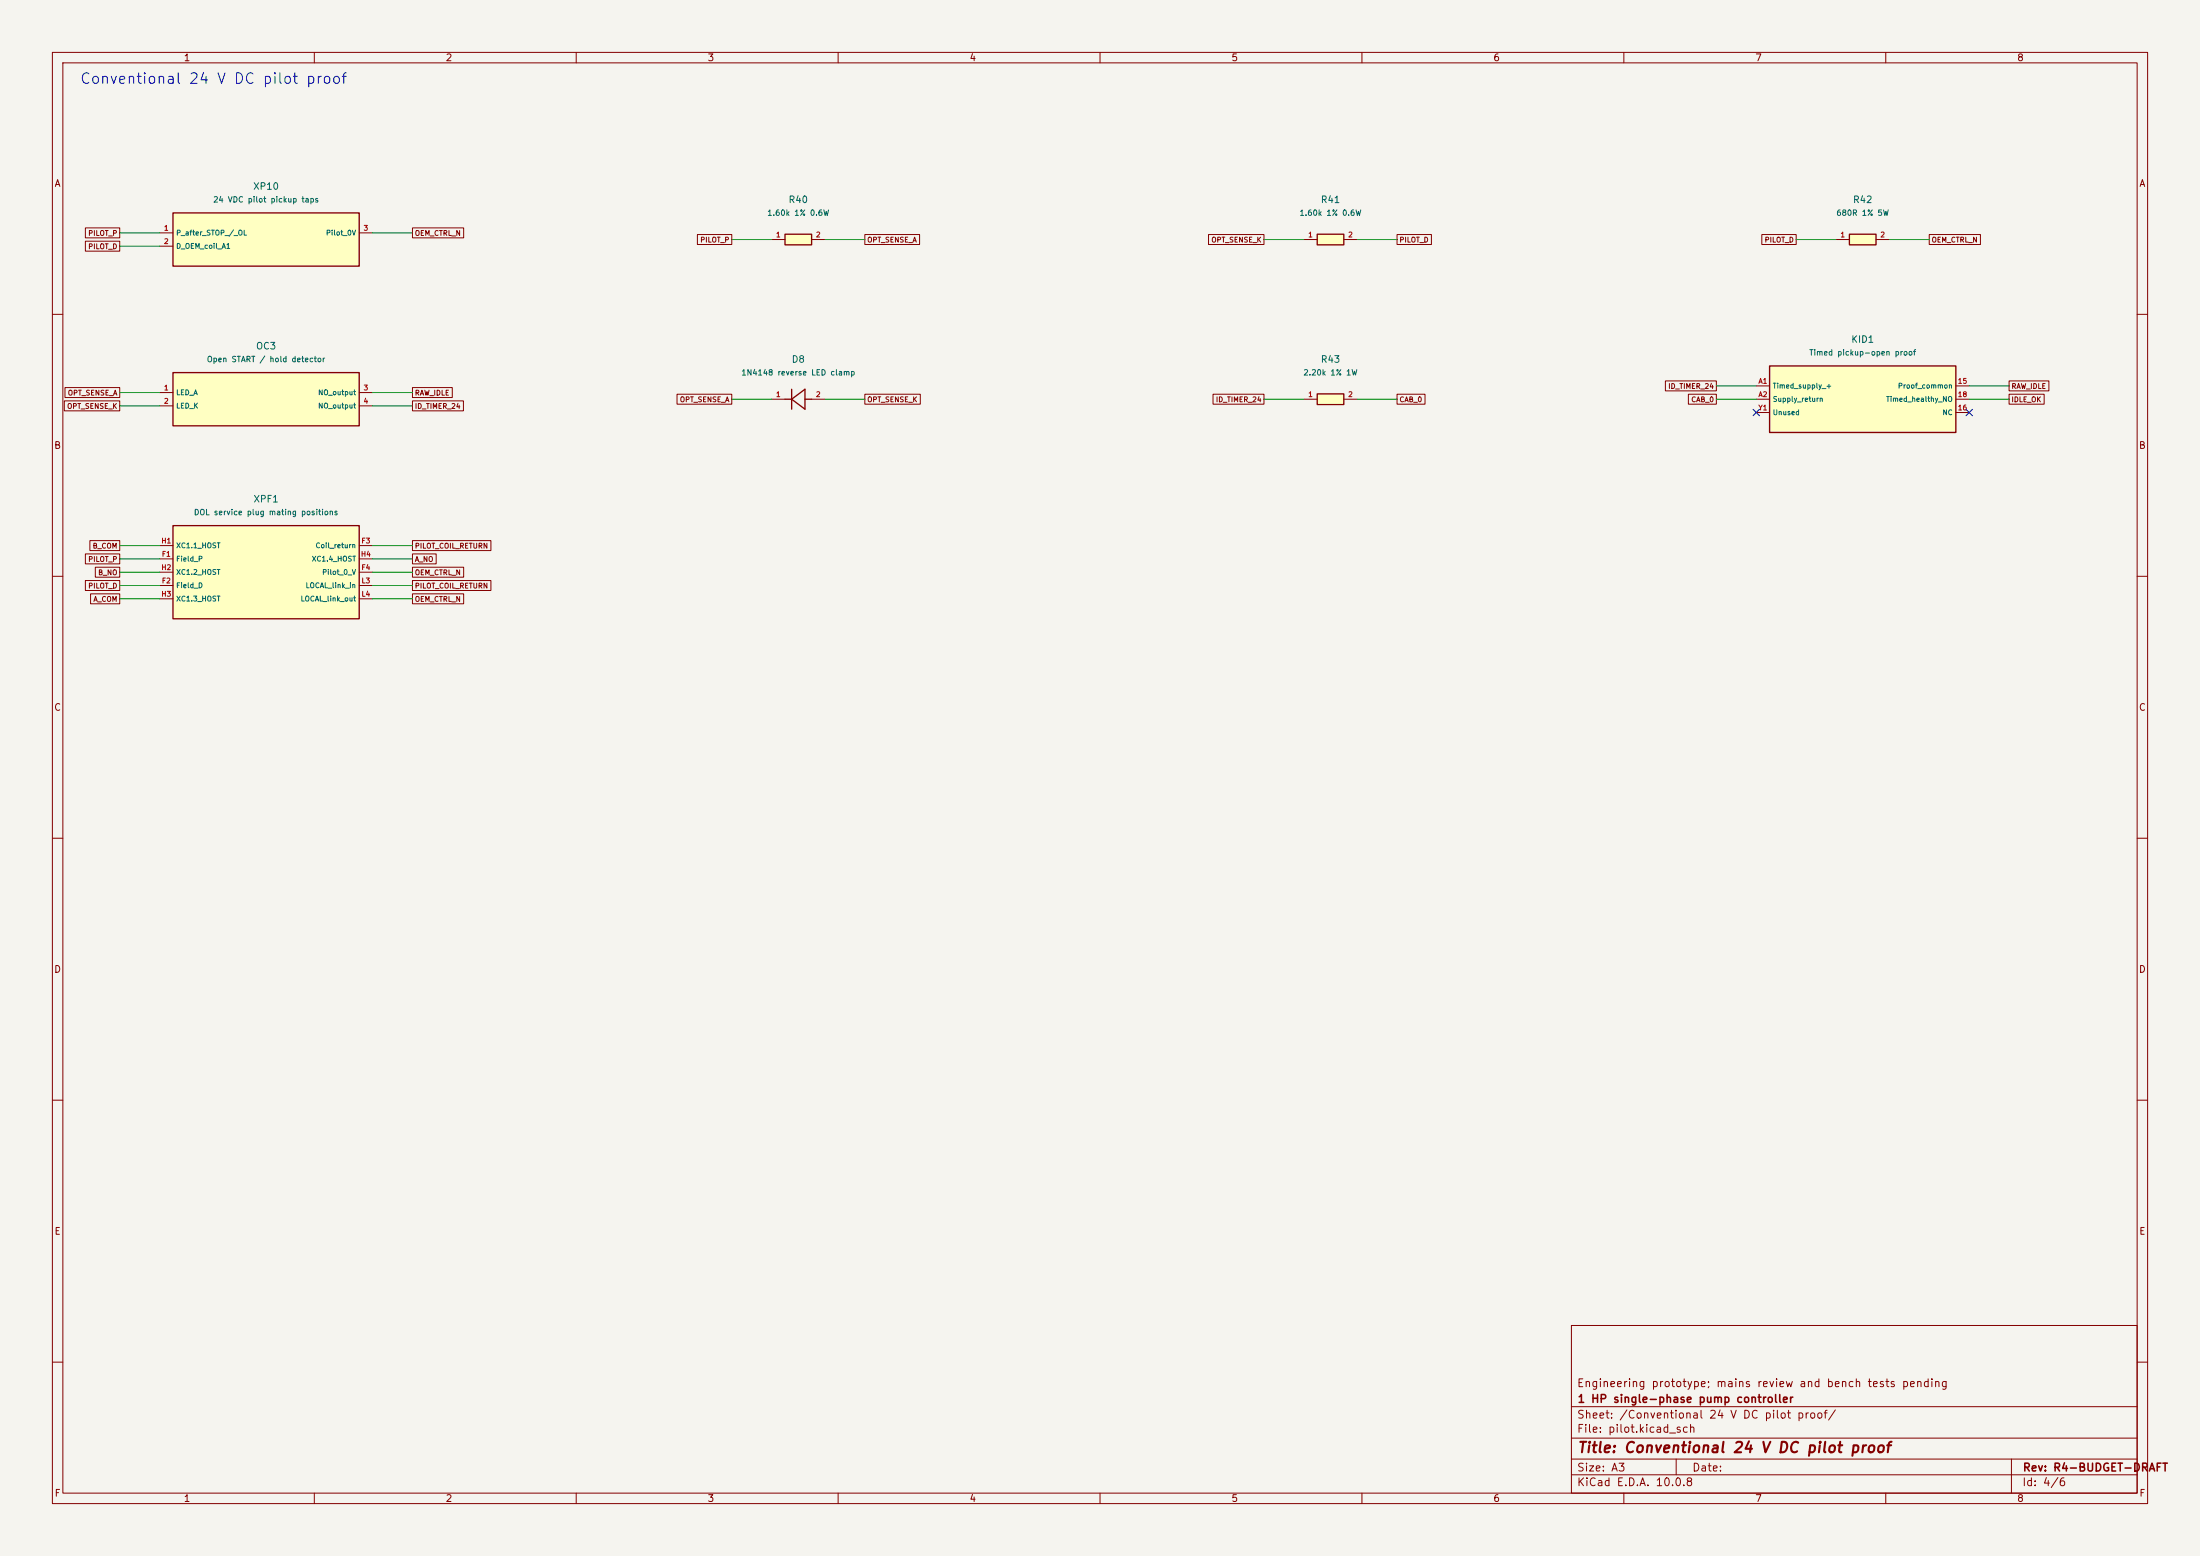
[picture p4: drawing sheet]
(kicad_sch (version 20250114) (generator "eeschema") (generator_version "9.0")
(paper "A3")
(title_block (title "Conventional 24 V DC pilot proof") (rev "R4-BUDGET-DRAFT") (company "1 HP single-phase pump controller") (comment 1 "Engineering prototype; mains review and bench tests pending"))
(lib_symbols
(symbol "Pump:XP10"
(pin_names (offset 0.508))
(exclude_from_sim no)
(in_bom yes)
(on_board yes)
(property "Reference" "XP10" (at 0 10.16 0) (effects (font (size 1 1))))
(property "Value" "24 VDC pilot pickup taps" (at 0 7.62 0) (effects (font (size 1 1))))
(property "Footprint" "" (at 0 0 0) (effects (font (size 1 1)) (hide yes)))
(property "Datasheet" "" (at 0 0 0) (effects (font (size 1 1)) (hide yes)))
(property "Description" "KS1/KS2 interrupt the motor feeder. The SELV pilot stays powered. Only for the verified 24 V DC pilot profile." (at 0 0 0) (effects (font (size 1 1)) (hide yes)))
(symbol "XP10_0_1" (rectangle (start -17.78 5.08) (end 17.78 -5.08) (stroke (width 0.254) (type default)) (fill (type background))))
(symbol "XP10_1_1" (pin passive line (at -20.32 1.27 0) (length 2.54) (name "P after STOP / OL" (effects (font (size 0.95 0.95)))) (number "1" (effects (font (size 0.95 0.95))))) (pin passive line (at -20.32 -1.27 0) (length 2.54) (name "D OEM coil A1" (effects (font (size 0.95 0.95)))) (number "2" (effects (font (size 0.95 0.95))))) (pin passive line (at 20.32 1.27 180) (length 2.54) (name "Pilot 0V" (effects (font (size 0.95 0.95)))) (number "3" (effects (font (size 0.95 0.95)))))))
(symbol "Pump:R40"
(pin_names (offset 0.508))
(exclude_from_sim no)
(in_bom yes)
(on_board yes)
(property "Reference" "R40" (at 0 7.62 0) (effects (font (size 1 1))))
(property "Value" "1.60k 1% 0.6W" (at 0 5.08 0) (effects (font (size 1 1))))
(property "Footprint" "" (at 0 0 0) (effects (font (size 1 1)) (hide yes)))
(property "Datasheet" "" (at 0 0 0) (effects (font (size 1 1)) (hide yes)))
(property "Description" "24 V pilot field adapter." (at 0 0 0) (effects (font (size 1 1)) (hide yes)))
(symbol "R40_0_1" (rectangle (start -2.54 1.016) (end 2.54 -1.016) (stroke (width 0.254) (type default)) (fill (type background))))
(symbol "R40_1_1" (pin passive line (at -5.08 0 0) (length 2.54) (name "~" (effects (font (size 0.95 0.95)))) (number "1" (effects (font (size 0.95 0.95))))) (pin passive line (at 5.08 0 180) (length 2.54) (name "~" (effects (font (size 0.95 0.95)))) (number "2" (effects (font (size 0.95 0.95)))))))
(symbol "Pump:R41"
(pin_names (offset 0.508))
(exclude_from_sim no)
(in_bom yes)
(on_board yes)
(property "Reference" "R41" (at 0 7.62 0) (effects (font (size 1 1))))
(property "Value" "1.60k 1% 0.6W" (at 0 5.08 0) (effects (font (size 1 1))))
(property "Footprint" "" (at 0 0 0) (effects (font (size 1 1)) (hide yes)))
(property "Datasheet" "" (at 0 0 0) (effects (font (size 1 1)) (hide yes)))
(property "Description" "24 V pilot field adapter." (at 0 0 0) (effects (font (size 1 1)) (hide yes)))
(symbol "R41_0_1" (rectangle (start -2.54 1.016) (end 2.54 -1.016) (stroke (width 0.254) (type default)) (fill (type background))))
(symbol "R41_1_1" (pin passive line (at -5.08 0 0) (length 2.54) (name "~" (effects (font (size 0.95 0.95)))) (number "1" (effects (font (size 0.95 0.95))))) (pin passive line (at 5.08 0 180) (length 2.54) (name "~" (effects (font (size 0.95 0.95)))) (number "2" (effects (font (size 0.95 0.95)))))))
(symbol "Pump:R42"
(pin_names (offset 0.508))
(exclude_from_sim no)
(in_bom yes)
(on_board yes)
(property "Reference" "R42" (at 0 7.62 0) (effects (font (size 1 1))))
(property "Value" "680R 1% 5W" (at 0 5.08 0) (effects (font (size 1 1))))
(property "Footprint" "" (at 0 0 0) (effects (font (size 1 1)) (hide yes)))
(property "Datasheet" "" (at 0 0 0) (effects (font (size 1 1)) (hide yes)))
(property "Description" "24 V pilot field adapter." (at 0 0 0) (effects (font (size 1 1)) (hide yes)))
(symbol "R42_0_1" (rectangle (start -2.54 1.016) (end 2.54 -1.016) (stroke (width 0.254) (type default)) (fill (type background))))
(symbol "R42_1_1" (pin passive line (at -5.08 0 0) (length 2.54) (name "~" (effects (font (size 0.95 0.95)))) (number "1" (effects (font (size 0.95 0.95))))) (pin passive line (at 5.08 0 180) (length 2.54) (name "~" (effects (font (size 0.95 0.95)))) (number "2" (effects (font (size 0.95 0.95)))))))
(symbol "Pump:OC3"
(pin_names (offset 0.508))
(exclude_from_sim no)
(in_bom yes)
(on_board yes)
(property "Reference" "OC3" (at 0 10.16 0) (effects (font (size 1 1))))
(property "Value" "Open START / hold detector" (at 0 7.62 0) (effects (font (size 1 1))))
(property "Footprint" "" (at 0 0 0) (effects (font (size 1 1)) (hide yes)))
(property "Datasheet" "https://industry.panasonic.com/ap/en/products/control/relay/photomos/number/aqy212eh" (at 0 0 0) (effects (font (size 1 1)) (hide yes)))
(property "Description" "Detect open pickup path. The separate RAW_IDLE proof chain supplies the timer only through OC3." (at 0 0 0) (effects (font (size 1 1)) (hide yes)))
(symbol "OC3_0_1" (rectangle (start -17.78 5.08) (end 17.78 -5.08) (stroke (width 0.254) (type default)) (fill (type background))))
(symbol "OC3_1_1" (pin passive line (at -20.32 1.27 0) (length 2.54) (name "LED A" (effects (font (size 0.95 0.95)))) (number "1" (effects (font (size 0.95 0.95))))) (pin passive line (at -20.32 -1.27 0) (length 2.54) (name "LED K" (effects (font (size 0.95 0.95)))) (number "2" (effects (font (size 0.95 0.95))))) (pin passive line (at 20.32 1.27 180) (length 2.54) (name "NO output" (effects (font (size 0.95 0.95)))) (number "3" (effects (font (size 0.95 0.95))))) (pin passive line (at 20.32 -1.27 180) (length 2.54) (name "NO output" (effects (font (size 0.95 0.95)))) (number "4" (effects (font (size 0.95 0.95)))))))
(symbol "Pump:D8"
(pin_names (offset 0.508))
(exclude_from_sim no)
(in_bom yes)
(on_board yes)
(property "Reference" "D8" (at 0 7.62 0) (effects (font (size 1 1))))
(property "Value" "1N4148 reverse LED clamp" (at 0 5.08 0) (effects (font (size 1 1))))
(property "Footprint" "" (at 0 0 0) (effects (font (size 1 1)) (hide yes)))
(property "Datasheet" "" (at 0 0 0) (effects (font (size 1 1)) (hide yes)))
(property "Description" "Reverse protection across OC3 LED, band to pin 1." (at 0 0 0) (effects (font (size 1 1)) (hide yes)))
(symbol "D8_0_1" (polyline (pts (xy -1.27 -1.9) (xy -1.27 1.9)) (stroke (width 0.254) (type default)) (fill (type none))) (polyline (pts (xy -1.27 0) (xy 1.27 -1.9)) (stroke (width 0.254) (type default)) (fill (type none))) (polyline (pts (xy 1.27 -1.9) (xy 1.27 1.9)) (stroke (width 0.254) (type default)) (fill (type none))) (polyline (pts (xy 1.27 1.9) (xy -1.27 0)) (stroke (width 0.254) (type default)) (fill (type none))) (polyline (pts (xy -2.54 0) (xy -1.27 0)) (stroke (width 0.254) (type default)) (fill (type none))) (polyline (pts (xy 1.27 0) (xy 2.54 0)) (stroke (width 0.254) (type default)) (fill (type none))))
(symbol "D8_1_1" (pin passive line (at -5.08 0 0) (length 2.54) (name "~" (effects (font (size 0.95 0.95)))) (number "1" (effects (font (size 0.95 0.95))))) (pin passive line (at 5.08 0 180) (length 2.54) (name "~" (effects (font (size 0.95 0.95)))) (number "2" (effects (font (size 0.95 0.95)))))))
(symbol "Pump:R43"
(pin_names (offset 0.508))
(exclude_from_sim no)
(in_bom yes)
(on_board yes)
(property "Reference" "R43" (at 0 7.62 0) (effects (font (size 1 1))))
(property "Value" "2.20k 1% 1W" (at 0 5.08 0) (effects (font (size 1 1))))
(property "Footprint" "" (at 0 0 0) (effects (font (size 1 1)) (hide yes)))
(property "Datasheet" "" (at 0 0 0) (effects (font (size 1 1)) (hide yes)))
(property "Description" "24 V pilot field adapter." (at 0 0 0) (effects (font (size 1 1)) (hide yes)))
(symbol "R43_0_1" (rectangle (start -2.54 1.016) (end 2.54 -1.016) (stroke (width 0.254) (type default)) (fill (type background))))
(symbol "R43_1_1" (pin passive line (at -5.08 0 0) (length 2.54) (name "~" (effects (font (size 0.95 0.95)))) (number "1" (effects (font (size 0.95 0.95))))) (pin passive line (at 5.08 0 180) (length 2.54) (name "~" (effects (font (size 0.95 0.95)))) (number "2" (effects (font (size 0.95 0.95)))))))
(symbol "Pump:KID1"
(pin_names (offset 0.508))
(exclude_from_sim no)
(in_bom yes)
(on_board yes)
(property "Reference" "KID1" (at 0 11.43 0) (effects (font (size 1 1))))
(property "Value" "Timed pickup-open proof" (at 0 8.89 0) (effects (font (size 1 1))))
(property "Footprint" "" (at 0 0 0) (effects (font (size 1 1)) (hide yes)))
(property "Datasheet" "https://iportal.se.com/Contents/docs/SQD-RE17RAMU.PDF" (at 0 0 0) (effects (font (size 1 1)) (hide yes)))
(property "Description" "Power-on delay mode A, no pause. Engineering setting 1 s. Check reset time, timer tolerance and actual command release/pickup." (at 0 0 0) (effects (font (size 1 1)) (hide yes)))
(symbol "KID1_0_1" (rectangle (start -17.78 6.35) (end 17.78 -6.35) (stroke (width 0.254) (type default)) (fill (type background))))
(symbol "KID1_1_1" (pin passive line (at -20.32 2.54 0) (length 2.54) (name "Timed supply +" (effects (font (size 0.95 0.95)))) (number "A1" (effects (font (size 0.95 0.95))))) (pin passive line (at -20.32 0 0) (length 2.54) (name "Supply return" (effects (font (size 0.95 0.95)))) (number "A2" (effects (font (size 0.95 0.95))))) (pin passive line (at -20.32 -2.54 0) (length 2.54) (name "Unused" (effects (font (size 0.95 0.95)))) (number "Y1" (effects (font (size 0.95 0.95))))) (pin passive line (at 20.32 2.54 180) (length 2.54) (name "Proof common" (effects (font (size 0.95 0.95)))) (number "15" (effects (font (size 0.95 0.95))))) (pin passive line (at 20.32 0 180) (length 2.54) (name "Timed healthy NO" (effects (font (size 0.95 0.95)))) (number "18" (effects (font (size 0.95 0.95))))) (pin passive line (at 20.32 -2.54 180) (length 2.54) (name "NC" (effects (font (size 0.95 0.95)))) (number "16" (effects (font (size 0.95 0.95)))))))
(symbol "Pump:XPF1"
(pin_names (offset 0.508))
(exclude_from_sim no)
(in_bom yes)
(on_board yes)
(property "Reference" "XPF1" (at 0 13.97 0) (effects (font (size 1 1))))
(property "Value" "DOL service plug mating positions" (at 0 11.43 0) (effects (font (size 1 1))))
(property "Footprint" "" (at 0 0 0) (effects (font (size 1 1)) (hide yes)))
(property "Datasheet" "" (at 0 0 0) (effects (font (size 1 1)) (hide yes)))
(property "Description" "Functional view of the XC1 inserts, not an additional device. HOST connects H1-F1 through H4-F4. LOCAL connects only L3-L4. All are open during transfer." (at 0 0 0) (effects (font (size 1 1)) (hide yes)))
(symbol "XPF1_0_1" (rectangle (start -17.78 8.89) (end 17.78 -8.89) (stroke (width 0.254) (type default)) (fill (type background))))
(symbol "XPF1_1_1" (pin passive line (at -20.32 5.08 0) (length 2.54) (name "XC1.1 HOST" (effects (font (size 0.95 0.95)))) (number "H1" (effects (font (size 0.95 0.95))))) (pin passive line (at -20.32 2.54 0) (length 2.54) (name "Field P" (effects (font (size 0.95 0.95)))) (number "F1" (effects (font (size 0.95 0.95))))) (pin passive line (at -20.32 0 0) (length 2.54) (name "XC1.2 HOST" (effects (font (size 0.95 0.95)))) (number "H2" (effects (font (size 0.95 0.95))))) (pin passive line (at -20.32 -2.54 0) (length 2.54) (name "Field D" (effects (font (size 0.95 0.95)))) (number "F2" (effects (font (size 0.95 0.95))))) (pin passive line (at -20.32 -5.08 0) (length 2.54) (name "XC1.3 HOST" (effects (font (size 0.95 0.95)))) (number "H3" (effects (font (size 0.95 0.95))))) (pin passive line (at 20.32 5.08 180) (length 2.54) (name "Coil return" (effects (font (size 0.95 0.95)))) (number "F3" (effects (font (size 0.95 0.95))))) (pin passive line (at 20.32 2.54 180) (length 2.54) (name "XC1.4 HOST" (effects (font (size 0.95 0.95)))) (number "H4" (effects (font (size 0.95 0.95))))) (pin passive line (at 20.32 0 180) (length 2.54) (name "Pilot 0 V" (effects (font (size 0.95 0.95)))) (number "F4" (effects (font (size 0.95 0.95))))) (pin passive line (at 20.32 -2.54 180) (length 2.54) (name "LOCAL link in" (effects (font (size 0.95 0.95)))) (number "L3" (effects (font (size 0.95 0.95))))) (pin passive line (at 20.32 -5.08 180) (length 2.54) (name "LOCAL link out" (effects (font (size 0.95 0.95)))) (number "L4" (effects (font (size 0.95 0.95))))))))
(text "Conventional 24 V DC pilot proof" (at 15.24 15.24 0) (effects (font (size 2 2)) (justify left)))
(symbol (lib_id "Pump:XP10") (at 50.8 45.72 0) (unit 1)
(exclude_from_sim no) (in_bom yes) (on_board yes) (dnp no)
(property "Reference" "XP10" (at 50.8 35.56 0) (effects (font (size 1.27 1.27))))
(property "Value" "24 VDC pilot pickup taps" (at 50.8 38.1 0) (effects (font (size 1.05 1.05))))
(property "Footprint" "" (at 50.8 45.72 0) (effects (font (size 1 1)) (hide yes)))
(property "Datasheet" "" (at 50.8 45.72 0) (effects (font (size 1 1)) (hide yes)))
(property "MPN" "Shrouded low-voltage terminals" (at 50.8 45.72 0) (effects (font (size 1 1)) (hide yes)))
(property "Description" "KS1/KS2 interrupt the motor feeder. The SELV pilot stays powered. Only for the verified 24 V DC pilot profile." (at 50.8 45.72 0) (effects (font (size 1 1)) (hide yes)))
(pin "1")
(pin "2")
(pin "3"))
(wire (pts (xy 30.48 44.45) (xy 22.86 44.45)) (stroke (width 0.1524) (type default)))
(global_label "PILOT_P" (shape passive) (at 22.86 44.45 0) (effects (font (size 0.95 0.95)) (justify right)) (property "Intersheetrefs" "${INTERSHEET_REFS}" (at 22.86 44.45 0) (effects (font (size 1 1)) (hide yes))))
(wire (pts (xy 30.48 46.99) (xy 22.86 46.99)) (stroke (width 0.1524) (type default)))
(global_label "PILOT_D" (shape passive) (at 22.86 46.99 0) (effects (font (size 0.95 0.95)) (justify right)) (property "Intersheetrefs" "${INTERSHEET_REFS}" (at 22.86 46.99 0) (effects (font (size 1 1)) (hide yes))))
(wire (pts (xy 71.12 44.45) (xy 78.74 44.45)) (stroke (width 0.1524) (type default)))
(global_label "OEM_CTRL_N" (shape passive) (at 78.74 44.45 180) (effects (font (size 0.95 0.95)) (justify left)) (property "Intersheetrefs" "${INTERSHEET_REFS}" (at 78.74 44.45 0) (effects (font (size 1 1)) (hide yes))))
(symbol (lib_id "Pump:R40") (at 152.4 45.72 0) (unit 1)
(exclude_from_sim no) (in_bom yes) (on_board yes) (dnp no)
(property "Reference" "R40" (at 152.4 38.1 0) (effects (font (size 1.27 1.27))))
(property "Value" "1.60k 1% 0.6W" (at 152.4 40.64 0) (effects (font (size 1.05 1.05))))
(property "Footprint" "" (at 152.4 45.72 0) (effects (font (size 1 1)) (hide yes)))
(property "Datasheet" "" (at 152.4 45.72 0) (effects (font (size 1 1)) (hide yes)))
(property "MPN" "1.60 kOhm 1% 0.6 W flameproof" (at 152.4 45.72 0) (effects (font (size 1 1)) (hide yes)))
(property "Description" "24 V pilot field adapter." (at 152.4 45.72 0) (effects (font (size 1 1)) (hide yes)))
(pin "1")
(pin "2"))
(wire (pts (xy 147.32 45.72) (xy 139.7 45.72)) (stroke (width 0.1524) (type default)))
(global_label "PILOT_P" (shape passive) (at 139.7 45.72 0) (effects (font (size 0.95 0.95)) (justify right)) (property "Intersheetrefs" "${INTERSHEET_REFS}" (at 139.7 45.72 0) (effects (font (size 1 1)) (hide yes))))
(wire (pts (xy 157.48 45.72) (xy 165.1 45.72)) (stroke (width 0.1524) (type default)))
(global_label "OPT_SENSE_A" (shape passive) (at 165.1 45.72 180) (effects (font (size 0.95 0.95)) (justify left)) (property "Intersheetrefs" "${INTERSHEET_REFS}" (at 165.1 45.72 0) (effects (font (size 1 1)) (hide yes))))
(symbol (lib_id "Pump:R41") (at 254 45.72 0) (unit 1)
(exclude_from_sim no) (in_bom yes) (on_board yes) (dnp no)
(property "Reference" "R41" (at 254 38.1 0) (effects (font (size 1.27 1.27))))
(property "Value" "1.60k 1% 0.6W" (at 254 40.64 0) (effects (font (size 1.05 1.05))))
(property "Footprint" "" (at 254 45.72 0) (effects (font (size 1 1)) (hide yes)))
(property "Datasheet" "" (at 254 45.72 0) (effects (font (size 1 1)) (hide yes)))
(property "MPN" "1.60 kOhm 1% 0.6 W flameproof" (at 254 45.72 0) (effects (font (size 1 1)) (hide yes)))
(property "Description" "24 V pilot field adapter." (at 254 45.72 0) (effects (font (size 1 1)) (hide yes)))
(pin "1")
(pin "2"))
(wire (pts (xy 248.92 45.72) (xy 241.3 45.72)) (stroke (width 0.1524) (type default)))
(global_label "OPT_SENSE_K" (shape passive) (at 241.3 45.72 0) (effects (font (size 0.95 0.95)) (justify right)) (property "Intersheetrefs" "${INTERSHEET_REFS}" (at 241.3 45.72 0) (effects (font (size 1 1)) (hide yes))))
(wire (pts (xy 259.08 45.72) (xy 266.7 45.72)) (stroke (width 0.1524) (type default)))
(global_label "PILOT_D" (shape passive) (at 266.7 45.72 180) (effects (font (size 0.95 0.95)) (justify left)) (property "Intersheetrefs" "${INTERSHEET_REFS}" (at 266.7 45.72 0) (effects (font (size 1 1)) (hide yes))))
(symbol (lib_id "Pump:R42") (at 355.6 45.72 0) (unit 1)
(exclude_from_sim no) (in_bom yes) (on_board yes) (dnp no)
(property "Reference" "R42" (at 355.6 38.1 0) (effects (font (size 1.27 1.27))))
(property "Value" "680R 1% 5W" (at 355.6 40.64 0) (effects (font (size 1.05 1.05))))
(property "Footprint" "" (at 355.6 45.72 0) (effects (font (size 1 1)) (hide yes)))
(property "Datasheet" "" (at 355.6 45.72 0) (effects (font (size 1 1)) (hide yes)))
(property "MPN" "680 Ohm 1% 5 W flameproof" (at 355.6 45.72 0) (effects (font (size 1 1)) (hide yes)))
(property "Description" "24 V pilot field adapter." (at 355.6 45.72 0) (effects (font (size 1 1)) (hide yes)))
(pin "1")
(pin "2"))
(wire (pts (xy 350.52 45.72) (xy 342.9 45.72)) (stroke (width 0.1524) (type default)))
(global_label "PILOT_D" (shape passive) (at 342.9 45.72 0) (effects (font (size 0.95 0.95)) (justify right)) (property "Intersheetrefs" "${INTERSHEET_REFS}" (at 342.9 45.72 0) (effects (font (size 1 1)) (hide yes))))
(wire (pts (xy 360.68 45.72) (xy 368.3 45.72)) (stroke (width 0.1524) (type default)))
(global_label "OEM_CTRL_N" (shape passive) (at 368.3 45.72 180) (effects (font (size 0.95 0.95)) (justify left)) (property "Intersheetrefs" "${INTERSHEET_REFS}" (at 368.3 45.72 0) (effects (font (size 1 1)) (hide yes))))
(symbol (lib_id "Pump:OC3") (at 50.8 76.2 0) (unit 1)
(exclude_from_sim no) (in_bom yes) (on_board yes) (dnp no)
(property "Reference" "OC3" (at 50.8 66.04 0) (effects (font (size 1.27 1.27))))
(property "Value" "Open START / hold detector" (at 50.8 68.58 0) (effects (font (size 1.05 1.05))))
(property "Footprint" "" (at 50.8 76.2 0) (effects (font (size 1 1)) (hide yes)))
(property "Datasheet" "https://industry.panasonic.com/ap/en/products/control/relay/photomos/number/aqy212eh" (at 50.8 76.2 0) (effects (font (size 1 1)) (hide yes)))
(property "MPN" "AQY212EH" (at 50.8 76.2 0) (effects (font (size 1 1)) (hide yes)))
(property "Description" "Detect open pickup path. The separate RAW_IDLE proof chain supplies the timer only through OC3." (at 50.8 76.2 0) (effects (font (size 1 1)) (hide yes)))
(pin "1")
(pin "2")
(pin "3")
(pin "4"))
(wire (pts (xy 30.48 74.93) (xy 22.86 74.93)) (stroke (width 0.1524) (type default)))
(global_label "OPT_SENSE_A" (shape passive) (at 22.86 74.93 0) (effects (font (size 0.95 0.95)) (justify right)) (property "Intersheetrefs" "${INTERSHEET_REFS}" (at 22.86 74.93 0) (effects (font (size 1 1)) (hide yes))))
(wire (pts (xy 30.48 77.47) (xy 22.86 77.47)) (stroke (width 0.1524) (type default)))
(global_label "OPT_SENSE_K" (shape passive) (at 22.86 77.47 0) (effects (font (size 0.95 0.95)) (justify right)) (property "Intersheetrefs" "${INTERSHEET_REFS}" (at 22.86 77.47 0) (effects (font (size 1 1)) (hide yes))))
(wire (pts (xy 71.12 74.93) (xy 78.74 74.93)) (stroke (width 0.1524) (type default)))
(global_label "RAW_IDLE" (shape passive) (at 78.74 74.93 180) (effects (font (size 0.95 0.95)) (justify left)) (property "Intersheetrefs" "${INTERSHEET_REFS}" (at 78.74 74.93 0) (effects (font (size 1 1)) (hide yes))))
(wire (pts (xy 71.12 77.47) (xy 78.74 77.47)) (stroke (width 0.1524) (type default)))
(global_label "ID_TIMER_24" (shape passive) (at 78.74 77.47 180) (effects (font (size 0.95 0.95)) (justify left)) (property "Intersheetrefs" "${INTERSHEET_REFS}" (at 78.74 77.47 0) (effects (font (size 1 1)) (hide yes))))
(symbol (lib_id "Pump:D8") (at 152.4 76.2 0) (unit 1)
(exclude_from_sim no) (in_bom yes) (on_board yes) (dnp no)
(property "Reference" "D8" (at 152.4 68.58 0) (effects (font (size 1.27 1.27))))
(property "Value" "1N4148 reverse LED clamp" (at 152.4 71.12 0) (effects (font (size 1.05 1.05))))
(property "Footprint" "" (at 152.4 76.2 0) (effects (font (size 1 1)) (hide yes)))
(property "Datasheet" "" (at 152.4 76.2 0) (effects (font (size 1 1)) (hide yes)))
(property "MPN" "1N4148" (at 152.4 76.2 0) (effects (font (size 1 1)) (hide yes)))
(property "Description" "Reverse protection across OC3 LED, band to pin 1." (at 152.4 76.2 0) (effects (font (size 1 1)) (hide yes)))
(pin "1")
(pin "2"))
(wire (pts (xy 147.32 76.2) (xy 139.7 76.2)) (stroke (width 0.1524) (type default)))
(global_label "OPT_SENSE_A" (shape passive) (at 139.7 76.2 0) (effects (font (size 0.95 0.95)) (justify right)) (property "Intersheetrefs" "${INTERSHEET_REFS}" (at 139.7 76.2 0) (effects (font (size 1 1)) (hide yes))))
(wire (pts (xy 157.48 76.2) (xy 165.1 76.2)) (stroke (width 0.1524) (type default)))
(global_label "OPT_SENSE_K" (shape passive) (at 165.1 76.2 180) (effects (font (size 0.95 0.95)) (justify left)) (property "Intersheetrefs" "${INTERSHEET_REFS}" (at 165.1 76.2 0) (effects (font (size 1 1)) (hide yes))))
(symbol (lib_id "Pump:R43") (at 254 76.2 0) (unit 1)
(exclude_from_sim no) (in_bom yes) (on_board yes) (dnp no)
(property "Reference" "R43" (at 254 68.58 0) (effects (font (size 1.27 1.27))))
(property "Value" "2.20k 1% 1W" (at 254 71.12 0) (effects (font (size 1.05 1.05))))
(property "Footprint" "" (at 254 76.2 0) (effects (font (size 1 1)) (hide yes)))
(property "Datasheet" "" (at 254 76.2 0) (effects (font (size 1 1)) (hide yes)))
(property "MPN" "2.20 kOhm 1% 1 W flameproof" (at 254 76.2 0) (effects (font (size 1 1)) (hide yes)))
(property "Description" "24 V pilot field adapter." (at 254 76.2 0) (effects (font (size 1 1)) (hide yes)))
(pin "1")
(pin "2"))
(wire (pts (xy 248.92 76.2) (xy 241.3 76.2)) (stroke (width 0.1524) (type default)))
(global_label "ID_TIMER_24" (shape passive) (at 241.3 76.2 0) (effects (font (size 0.95 0.95)) (justify right)) (property "Intersheetrefs" "${INTERSHEET_REFS}" (at 241.3 76.2 0) (effects (font (size 1 1)) (hide yes))))
(wire (pts (xy 259.08 76.2) (xy 266.7 76.2)) (stroke (width 0.1524) (type default)))
(global_label "CAB_0" (shape passive) (at 266.7 76.2 180) (effects (font (size 0.95 0.95)) (justify left)) (property "Intersheetrefs" "${INTERSHEET_REFS}" (at 266.7 76.2 0) (effects (font (size 1 1)) (hide yes))))
(symbol (lib_id "Pump:KID1") (at 355.6 76.2 0) (unit 1)
(exclude_from_sim no) (in_bom yes) (on_board yes) (dnp no)
(property "Reference" "KID1" (at 355.6 64.77 0) (effects (font (size 1.27 1.27))))
(property "Value" "Timed pickup-open proof" (at 355.6 67.31 0) (effects (font (size 1.05 1.05))))
(property "Footprint" "" (at 355.6 76.2 0) (effects (font (size 1 1)) (hide yes)))
(property "Datasheet" "https://iportal.se.com/Contents/docs/SQD-RE17RAMU.PDF" (at 355.6 76.2 0) (effects (font (size 1 1)) (hide yes)))
(property "MPN" "RE17RAMU" (at 355.6 76.2 0) (effects (font (size 1 1)) (hide yes)))
(property "Description" "Power-on delay mode A, no pause. Engineering setting 1 s. Check reset time, timer tolerance and actual command release/pickup." (at 355.6 76.2 0) (effects (font (size 1 1)) (hide yes)))
(pin "A1")
(pin "A2")
(pin "Y1")
(pin "15")
(pin "18")
(pin "16"))
(wire (pts (xy 335.28 73.66) (xy 327.66 73.66)) (stroke (width 0.1524) (type default)))
(global_label "ID_TIMER_24" (shape passive) (at 327.66 73.66 0) (effects (font (size 0.95 0.95)) (justify right)) (property "Intersheetrefs" "${INTERSHEET_REFS}" (at 327.66 73.66 0) (effects (font (size 1 1)) (hide yes))))
(wire (pts (xy 335.28 76.2) (xy 327.66 76.2)) (stroke (width 0.1524) (type default)))
(global_label "CAB_0" (shape passive) (at 327.66 76.2 0) (effects (font (size 0.95 0.95)) (justify right)) (property "Intersheetrefs" "${INTERSHEET_REFS}" (at 327.66 76.2 0) (effects (font (size 1 1)) (hide yes))))
(no_connect (at 335.28 78.74))
(wire (pts (xy 375.92 73.66) (xy 383.54 73.66)) (stroke (width 0.1524) (type default)))
(global_label "RAW_IDLE" (shape passive) (at 383.54 73.66 180) (effects (font (size 0.95 0.95)) (justify left)) (property "Intersheetrefs" "${INTERSHEET_REFS}" (at 383.54 73.66 0) (effects (font (size 1 1)) (hide yes))))
(wire (pts (xy 375.92 76.2) (xy 383.54 76.2)) (stroke (width 0.1524) (type default)))
(global_label "IDLE_OK" (shape passive) (at 383.54 76.2 180) (effects (font (size 0.95 0.95)) (justify left)) (property "Intersheetrefs" "${INTERSHEET_REFS}" (at 383.54 76.2 0) (effects (font (size 1 1)) (hide yes))))
(no_connect (at 375.92 78.74))
(symbol (lib_id "Pump:XPF1") (at 50.8 109.22 0) (unit 1)
(exclude_from_sim no) (in_bom yes) (on_board yes) (dnp no)
(property "Reference" "XPF1" (at 50.8 95.25 0) (effects (font (size 1.27 1.27))))
(property "Value" "DOL service plug mating positions" (at 50.8 97.79 0) (effects (font (size 1.05 1.05))))
(property "Footprint" "" (at 50.8 109.22 0) (effects (font (size 1 1)) (hide yes)))
(property "Datasheet" "" (at 50.8 109.22 0) (effects (font (size 1 1)) (hide yes)))
(property "MPN" "Same XC1 profile-matched break-before-make transfer" (at 50.8 109.22 0) (effects (font (size 1 1)) (hide yes)))
(property "Description" "Functional view of the XC1 inserts, not an additional device. HOST connects H1-F1 through H4-F4. LOCAL connects only L3-L4. All are open during transfer." (at 50.8 109.22 0) (effects (font (size 1 1)) (hide yes)))
(pin "H1")
(pin "F1")
(pin "H2")
(pin "F2")
(pin "H3")
(pin "F3")
(pin "H4")
(pin "F4")
(pin "L3")
(pin "L4"))
(wire (pts (xy 30.48 104.14) (xy 22.86 104.14)) (stroke (width 0.1524) (type default)))
(global_label "B_COM" (shape passive) (at 22.86 104.14 0) (effects (font (size 0.95 0.95)) (justify right)) (property "Intersheetrefs" "${INTERSHEET_REFS}" (at 22.86 104.14 0) (effects (font (size 1 1)) (hide yes))))
(wire (pts (xy 30.48 106.68) (xy 22.86 106.68)) (stroke (width 0.1524) (type default)))
(global_label "PILOT_P" (shape passive) (at 22.86 106.68 0) (effects (font (size 0.95 0.95)) (justify right)) (property "Intersheetrefs" "${INTERSHEET_REFS}" (at 22.86 106.68 0) (effects (font (size 1 1)) (hide yes))))
(wire (pts (xy 30.48 109.22) (xy 22.86 109.22)) (stroke (width 0.1524) (type default)))
(global_label "B_NO" (shape passive) (at 22.86 109.22 0) (effects (font (size 0.95 0.95)) (justify right)) (property "Intersheetrefs" "${INTERSHEET_REFS}" (at 22.86 109.22 0) (effects (font (size 1 1)) (hide yes))))
(wire (pts (xy 30.48 111.76) (xy 22.86 111.76)) (stroke (width 0.1524) (type default)))
(global_label "PILOT_D" (shape passive) (at 22.86 111.76 0) (effects (font (size 0.95 0.95)) (justify right)) (property "Intersheetrefs" "${INTERSHEET_REFS}" (at 22.86 111.76 0) (effects (font (size 1 1)) (hide yes))))
(wire (pts (xy 30.48 114.3) (xy 22.86 114.3)) (stroke (width 0.1524) (type default)))
(global_label "A_COM" (shape passive) (at 22.86 114.3 0) (effects (font (size 0.95 0.95)) (justify right)) (property "Intersheetrefs" "${INTERSHEET_REFS}" (at 22.86 114.3 0) (effects (font (size 1 1)) (hide yes))))
(wire (pts (xy 71.12 104.14) (xy 78.74 104.14)) (stroke (width 0.1524) (type default)))
(global_label "PILOT_COIL_RETURN" (shape passive) (at 78.74 104.14 180) (effects (font (size 0.95 0.95)) (justify left)) (property "Intersheetrefs" "${INTERSHEET_REFS}" (at 78.74 104.14 0) (effects (font (size 1 1)) (hide yes))))
(wire (pts (xy 71.12 106.68) (xy 78.74 106.68)) (stroke (width 0.1524) (type default)))
(global_label "A_NO" (shape passive) (at 78.74 106.68 180) (effects (font (size 0.95 0.95)) (justify left)) (property "Intersheetrefs" "${INTERSHEET_REFS}" (at 78.74 106.68 0) (effects (font (size 1 1)) (hide yes))))
(wire (pts (xy 71.12 109.22) (xy 78.74 109.22)) (stroke (width 0.1524) (type default)))
(global_label "OEM_CTRL_N" (shape passive) (at 78.74 109.22 180) (effects (font (size 0.95 0.95)) (justify left)) (property "Intersheetrefs" "${INTERSHEET_REFS}" (at 78.74 109.22 0) (effects (font (size 1 1)) (hide yes))))
(wire (pts (xy 71.12 111.76) (xy 78.74 111.76)) (stroke (width 0.1524) (type default)))
(global_label "PILOT_COIL_RETURN" (shape passive) (at 78.74 111.76 180) (effects (font (size 0.95 0.95)) (justify left)) (property "Intersheetrefs" "${INTERSHEET_REFS}" (at 78.74 111.76 0) (effects (font (size 1 1)) (hide yes))))
(wire (pts (xy 71.12 114.3) (xy 78.74 114.3)) (stroke (width 0.1524) (type default)))
(global_label "OEM_CTRL_N" (shape passive) (at 78.74 114.3 180) (effects (font (size 0.95 0.95)) (justify left)) (property "Intersheetrefs" "${INTERSHEET_REFS}" (at 78.74 114.3 0) (effects (font (size 1 1)) (hide yes)))))
